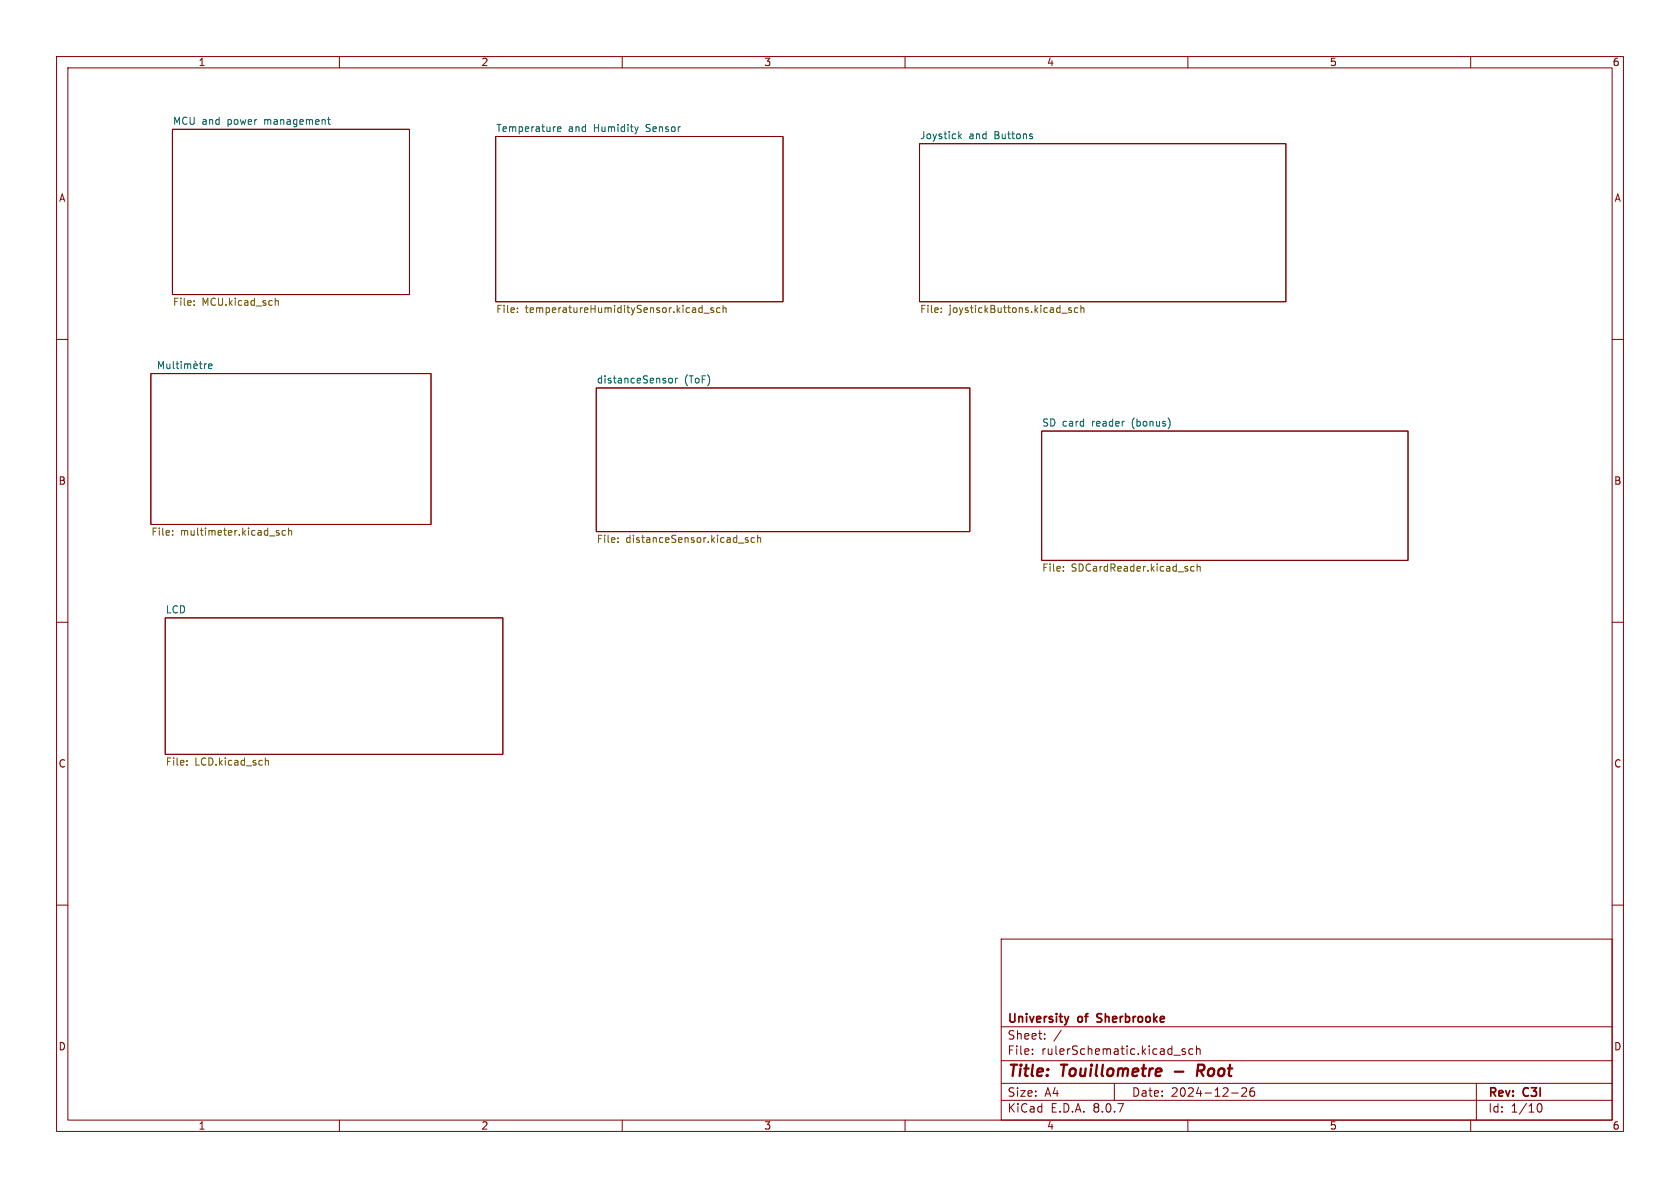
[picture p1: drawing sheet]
<svg xmlns="http://www.w3.org/2000/svg" width="297mm" height="210mm" viewBox="0 0 297 210" stroke-linecap="round" stroke-linejoin="round" font-family="sans-serif">
<g fill="none" stroke="#840000" stroke-width=".18">
<path d="M10 10h277v190h-277zM12 12h273v186h-273zM60 10v2M110 10v2M160 10v2M210 10v2M260 10v2M30.5 22.9h41.9v29.2h-41.9zM87.6 24.1h50.8v29.2h-50.8zM162.6 25.4h64.7v27.9h-64.7zM10 60h2M26.7 66h49.5v26.7h-49.5z"/>
<path d="M105.4 68.6h66v25.4h-66zM184.1 76.2h64.8v22.9h-64.8zM285 60h2M10 110h2M29.2 109.2h59.7v24.2h-59.7zM285 110h2M10 160h2M177 166h108v32h-108zM285 160h2M60 198v2M110 198v2M160 198v2"/>
<path d="M177 194.5h108M177 191.5h108M177 187.5h108M177 181.5h108M182.5 186.3v.1M182.5 185.5v.1M184.7 183.6v.1M184.7 182.8v.1M187.6 182.1l-1.3 2M197 191.5v3M207.5 186.5h1.2M209.5 185.5l-.3-.1-.2 .2v.2l.5 .2v.3h-.5"/>
<path d="M210 198v2M210.9 185.5l-.4-.1-.3 .3v.4l.1 .2h.6M211.5 185.5l.2-.1 .4 .1 .1 .9M211.5 184.9v1.5M217.7 193.2h1.2M219.5 192.4l.6-.1 .2 .1 .1 .3-.9 1.1h.9M221.7 192.3a.59 .59 0 0 0-.7 .6v.6l.1 .2 .4 .1 .2-.1 .1-.5-.1-.3h-.5l-.2 .3M260 198v2M261 191.5v6.5M271.7 195.7l.2-.5 .2-.1a.81 .81 0 0 1 .6 .6 .81 .81 0 0 1-.3 .8h-.4l-.3-.5"/>
</g>
<path d="M207.7 189.4h1.5M212.2 189.3l.5 .9M212.6 188.2h-.8l-.2 2M212.7 189.2l-1 .1" fill="none" stroke="#840000" stroke-width=".4"/>
<path d="M188.9 179.7l-.3 1M194 179.3v.5M193.9 180.6l.2 .1" fill="none" stroke="#840000" stroke-width=".3"/>
<g fill="none" stroke="#006464" stroke-width=".18">
<path d="M57.9 21.1h.5M58.1 20.7v1.1l.3 .2M98.6 22.8l.6-.1-.1-.2-.4-.1-.1 .2v.6h.5M112.8 22.4l-.3 .9M169.5 23.3v1.2M169.6 24l.4 .5M170 23.7l-.5 .5M182.4 24.1l.2 .2-.2 .2M182.4 23.7h.1M28 65.2v-1.3l.5 .9 .4-.9v1.3M29.5 64.3l.1 .8 .3 .1 .1-.2M30 64.3v.9"/>
<path d="M30.6 63.9v1.1l.2 .2M31.1 64.3h.5M31.3 63.9v1.1l.3 .2M32 63.9v.1M32 64.3v.9M32.6 64.4l.4-.1 .2 .2M32.6 64.3v.9M33.2 64.5l.2-.2 .3 .1v.8M33.2 64.5v.7M34.3 64.7l.6-.1-.1-.2-.3-.1-.2 .2v.6h.5M34.5 63.8l.1 .2M35.2 64.3h.5"/>
<path d="M35.4 63.9v1.1l.3 .2M36.1 64.3v.9M36.5 64.3l-.4 .3M36.9 64.7l.6-.1-.1-.2-.3-.1-.2 .2v.6h.5M118.2 67.1l.3-.2h.3l.1 .2-.1 .5-.3 .1-.3-.2M119.4 66.9v.8M119.8 66.9l-.4 .2M206.8 74.4v.9"/>
</g>
<g fill="none" stroke="#725600" stroke-width=".18">
<path d="M34.3 53.9v.1M34.3 53.2v.1M48.7 52.7v1.3M48.7 53.3l.1-.2 .3 .1 .1 .8M91.5 55.1v.1M91.5 54.5v.1M123.7 55.2h.4M123.7 54.5h.4M124.1 54v1.2M124.4 55.4h1M126.1 54.5l-.3-.1-.2 .2 .1 .2 .4 .1v.3h-.5M127.3 54.5l-.4-.1-.2 .2 .1 .6h.5"/>
<path d="M127.8 54.5l.2-.1 .3 .1 .1 .7M127.8 54v1.2M166.4 55.1v.1M166.4 54.5v.1M187.7 55.4h1M189.4 54.5l-.3-.1-.2 .2 .1 .2 .4 .1v.3h-.5M190.5 54.5l-.3-.1-.3 .2 .2 .6h.4M191.1 54.5l.2-.1 .3 .1v.7M191.1 54v1.2M30.5 94.5v.1M30.5 93.8v.2M48.9 94.1l.5 .3-.1 .2h-.3"/>
<path d="M48.9 93.8h.4M50.5 93.8h-.4l-.2 .2 .1 .6h.5M51 93.9l.2-.1h.3l.1 .8M51 93.3v1.3M109.3 95.8v.1M109.3 95.1v.1M132.2 95.1l-.3-.1-.1 .2v.2l.4 .1v.3h-.4M133.4 95.1l-.4-.1-.2 .3 .1 .5h.5M133.9 95.2l.2-.2 .3 .1 .1 .8M133.9 94.6v1.3M211.6 99.7v1.3M188 100.8v.2"/>
<path d="M188 100.2v.1M211.1 100.2l-.4-.1-.2 .3 .1 .5h.5M211.6 100.2l.2-.1 .3 .1 .1 .8M33.1 135.1v.2M33.1 134.5v.1M46.9 134v1.3M46.9 134.5l.2-.1 .3 .1 .1 .8"/>
</g>
<g font-size="2.8" fill="#840000">
<text x="178" y="190.9">Title:</text>
<text x="187.7" y="190.9">Touillometre</text>
<text x="213.3" y="190.9">Root</text>
</g>
<g font-size="2.1" fill="#840000">
<text x="178" y="184">Sheet:</text>
<text x="178" y="181.2">University</text>
<text x="190.7" y="181.2">of</text>
<text x="194.6" y="181.2">Sherbrooke</text>
<text x="178" y="186.7">File:</text>
<text x="184.1" y="186.7">rulerSchematic.kicad_sch</text>
<text x="178" y="196.9">KiCad</text>
<text x="178" y="194.1">Size:</text>
<text x="184.7" y="194.1">A4</text>
<text x="185.7" y="196.9">E.D.A.</text>
<text x="193.3" y="196.9">8.0.7</text>
<text x="200" y="194.1">Date:</text>
<text x="207" y="194.1">2024-12-26</text>
<text x="263" y="194.3">Rev:</text>
<text x="263" y="196.9">Id:</text>
<text x="267.1" y="196.9">1/10</text>
<text x="269.4" y="194.3">C3I</text>
</g>
<g font-size="1.8" fill="#840000">
<text x="35" y="11.9">1</text>
<text x="85" y="11.9">2</text>
<text x="135" y="11.9">3</text>
<text x="185" y="11.9">4</text>
<text x="235" y="11.9">5</text>
<text x="285" y="11.9">6</text>
<text x="10.3" y="35.9">A</text>
<text x="285.3" y="35.9">A</text>
<text x="10.3" y="85.9">B</text>
<text x="285.3" y="85.9">B</text>
<text x="10.3" y="135.9">C</text>
<text x="285.3" y="135.9">C</text>
<text x="10.3" y="185.9">D</text>
<text x="285.3" y="185.9">D</text>
<text x="35" y="199.9">1</text>
<text x="85" y="199.9">2</text>
<text x="135" y="199.9">3</text>
<text x="185" y="199.9">4</text>
<text x="235" y="199.9">5</text>
<text x="285" y="199.9">6</text>
</g>
<g font-size="1.8" fill="#006464">
<text x="30.5" y="22.1">MCU and</text>
<text x="40.3" y="22.1">power</text>
<text x="47" y="22.1">management</text>
<text x="87.6" y="23.4">Temperature</text>
<text x="100.5" y="23.4">and</text>
<text x="105.1" y="23.4">Humidity</text>
<text x="114.5" y="23.4">Sensor</text>
<text x="162.6" y="24.7">Joystick</text>
<text x="171.3" y="24.7">and</text>
<text x="175.9" y="24.7">Buttons</text>
<text x="105.4" y="67.9">distanceSensor</text>
<text x="121" y="67.9">(ToF)</text>
<text x="184.1" y="75.5">SD card</text>
<text x="193.1" y="75.5">reader</text>
<text x="200.4" y="75.5">(bonus)</text>
<text x="29.2" y="108.5">LCD</text>
</g>
<g font-size="1.8" fill="#725600">
<text x="30.5" y="54.4">File:</text>
<text x="35.7" y="54.4">MCU.kicad_sch</text>
<text x="87.6" y="55.7">File:</text>
<text x="92.9" y="55.7">temperatureHumiditySensor.kicad_sch</text>
<text x="162.6" y="55.7">File:</text>
<text x="167.8" y="55.7">joystickButtons.kicad_sch</text>
<text x="26.7" y="95">File:</text>
<text x="31.9" y="95">multimeter.kicad_sch</text>
<text x="105.4" y="96.3">File:</text>
<text x="110.6" y="96.3">distanceSensor.kicad_sch</text>
<text x="184.1" y="101.4">File:</text>
<text x="189.4" y="101.4">SDCardReader.kicad_sch</text>
<text x="29.2" y="135.7">File:</text>
<text x="34.4" y="135.7">LCD.kicad_sch</text>
</g>
</svg>
